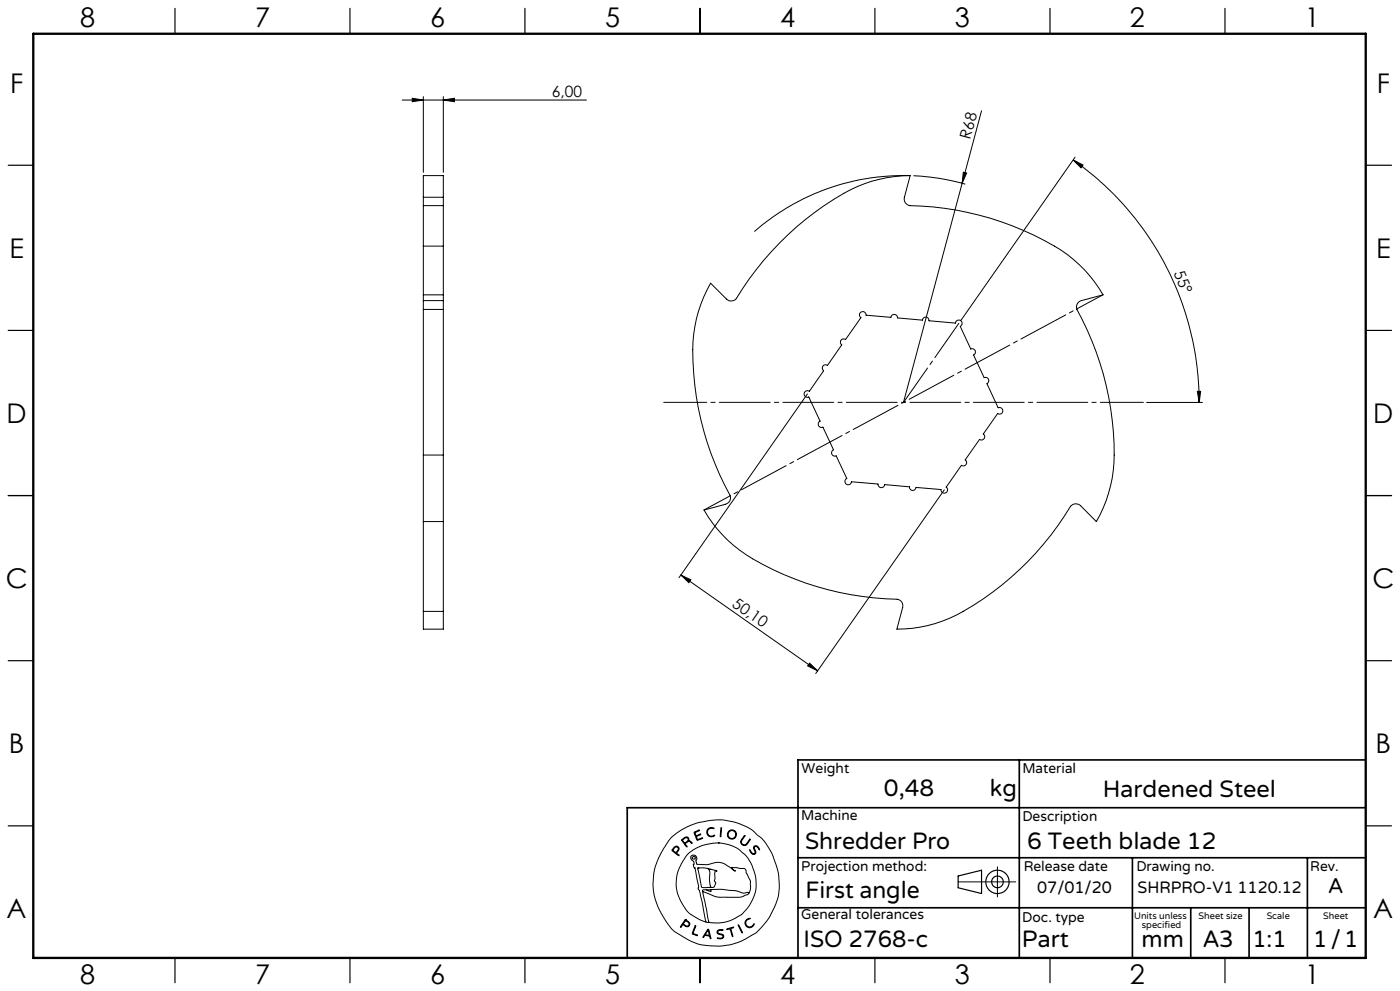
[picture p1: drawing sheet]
<svg xmlns="http://www.w3.org/2000/svg" width="420mm" height="297mm" viewBox="0 0 420 297" stroke-linecap="round" stroke-linejoin="round" font-family="sans-serif">
<g fill="none" stroke="#000" stroke-width=".3">
<path d="M120.6 30h55.3M123.7 29.5l3.3 .5-3.3 .5zM127 29v22.6M133 30l3.3-.5v1zM133 29v22.6M294.5 33.2l-23.5 87.4M127 59.1v2.5M127 59.1v-6.5h6v6.5M127 59.1h6M133 59.1v2.5M273 52.6a68.1 68.1 0 0 0-46.7 16.8M274 52.7l7.3 .7 8.3 1.8"/>
<path d="M289 51.6l1 .3-1.4 3zM321.9 47.9l3 1.6-.6 .8zM321.9 47.9a88.8 88.8 0 0 1 37.9 72.7M322.5 47.1l-34.3 49M127 73.8v14.6M127 61.6v12.2M127 73.8h6M127 61.6h6M133 73.8v14.6M133 61.6v12.2M127 92.7v43.7M127 90.1v2.6"/>
<path d="M127 88.4v1.7M127 92.7h6M127 90.1h6M127 88.4h6M133 92.7v43.7M133 90.1v2.6M133 88.4v1.7M213.2 84.9l4.7 4.7a2.01 2.01 0 0 0 3-.1 88.4 88.4 0 0 1 36.4-33.6 41.2 41.2 0 0 1 15.7-3.3l-1.7 6.5a1.99 1.99 0 0 0 1.6 2.5 87.8 87.8 0 0 1 47.3 14.7 39.4 39.4 0 0 1 10.7 12.1l-6.5 1.7a1.98 1.98 0 0 0-1.3 2.6 88.2 88.2 0 0 1 10.9 48.3 40.1 40.1 0 0 1-5.1 15.3l-4.7-4.8a2.05 2.05 0 0 0-3 .2 88 88 0 0 1-36.4 33.6 39.5 39.5 0 0 1-15.7 3.3l1.7-6.5a1.97 1.97 0 0 0-1.6-2.5 88.2 88.2 0 0 1-47.3-14.7 39.7 39.7 0 0 1-10.7-12l6.5-1.8a2.03 2.03 0 0 0 1.3-2.7 88.2 88.2 0 0 1-10.9-48.2 40 40 0 0 1 5.1-15.3zM258 93.8a1 1 0 0 1 1.2-.4 1 1 0 0 1 .6 1.1l7.5 .6a1.01 1.01 0 0 1 1.1-.9 1.01 1.01 0 0 1 .9 1.1l7.4 .7a.99 .99 0 0 1 1.1-1 .99 .99 0 0 1 .9 1.1l7.9 .7a1.01 1.01 0 0 1 1.6-.7 1.01 1.01 0 0 1-.1 1.7l3.1 6.8a.99 .99 0 0 1 1.4 .5 .99 .99 0 0 1-.5 1.3l3.1 6.8a1.01 1.01 0 0 1 1.4 .5 1.01 1.01 0 0 1-.5 1.3l3.3 7.2a1 1 0 0 1 1.4 1 1 1 0 0 1-1.5 .7l-4.3 6.2a.99 .99 0 0 1 .2 1.3 .99 .99 0 0 1-1.3 .3l-4.3 6.1a.99 .99 0 0 1 .2 1.4 .99 .99 0 0 1-1.4 .2l-4.6 6.6a.99 .99 0 0 1-.1 1.7 .99 .99 0 0 1-1.4-1l-7.5-.6a.99 .99 0 0 1-1.1 .9 .99 .99 0 0 1-.9-1.1l-7.4-.7a1.01 1.01 0 0 1-1.1 1 1.01 1.01 0 0 1-.9-1.1l-8-.7a.99 .99 0 0 1-1.5 .7 .99 .99 0 0 1 .1-1.7l-3.1-6.8a1 1 0 0 1-1.4-.5 1 1 0 0 1 .5-1.3l-3.1-6.8a.99 .99 0 0 1-1.4-.5 .99 .99 0 0 1 .5-1.3l-3.4-7.2a1 1 0 0 1-1.4-1 1 1 0 0 1 1.6-.7l4.3-6.2a1 1 0 0 1-.2-1.4 1 1 0 0 1 1.3-.2l4.3-6.1a1 1 0 0 1-.2-1.4 1 1 0 0 1 1.4-.3l4.6-6.5a1 1 0 0 1-.3-1.4zM242.2 118.1l-38.5 55M359.2 117.3h1l-.4 3.3zM127 136.4v19.9"/>
<path d="M127 136.4h6M133 136.4v19.9M344 120.6h16.8M127 156.3v26.9M127 156.3h6M133 156.3v26.9M283.3 146.8l-38.6 55.1M204.3 172.3l41 28.7M204.3 172.3l3 1.5-.6 .8zM127 183.2v5.4h6v-5.4M127 183.2h6M242.9 198.8l2.4 2.2-3-1.4z"/>
<path d="M201.3 251.1l2.8-2.2 4.5-2.1 4.8-1 3.2-.1 3.7 .7 3.3 1.2 2 1.1 2.8 2.4 1.5 1.8 1.8 3.2 1.8 5.3 .3 3.5-.2 3-.8 2.8-1.7 3.7-1.8 2.5a16.5 16.5 0 0 1-6.7 5l-3.3 1.2-2.9 .4h-3.4l-2.9-.4-3.7-1.5-3.8-2.3-1.1-.9-1.2-1.6-2.3-3.7-1.2-2.8-.6-2.2-.3-3.1 .3-3.5 .9-3.2 2-4zM202 254.1l.7-.5 .6 .1 .4 .6-.1 .6a.64 .64 0 0 0-.3 1.1l.4 .5-1.7-1.2a.52 .52 0 0 1-.4-.5 .52 .52 0 0 1 .4-.6zM202.4 254l.4-.2 .5 .1 .2 .5-.2 .4a.73 .73 0 0 1-.7 .6 .73 .73 0 0 1-.7-.7zM204.5 251.6l1.1-.7h.6l.4 .3 .1 .8 .6 .2 .3 .5-.8-.5-.6 .2a.61 .61 0 0 0-.6 .5 .61 .61 0 0 0 .5 .7l-.1 .3-1.5-2zM204.8 251.7l.8-.6h.6l.2 .6-.5 .6a.52 .52 0 0 1-.6 .3 .52 .52 0 0 1-.4-.5zM208.2 249.4l1.7-.6-1 .5a.57 .57 0 0 0-.2 .9 .57 .57 0 0 0 .9 0l.6-.2-.8 .5a.46 .46 0 0 0-.5 .4 .46 .46 0 0 0 .3 .5l.1 .2 1.5-.5-1.7 .7zM212.3 248.5l.8-.5 1 .2 .1 .2-.9-.2-.7 .3-.3 .5v.7l.1 .4 .6 .4 1.3-.2a.53 .53 0 0 1-.3 .5 .53 .53 0 0 1-.5 0l-.9-.2-.4-.4-.2-1zM215.5 252.6l2.7 .4 3 1.2 2.3 1.9 .9 1.2 1.3 2.2 1.1 3.8-.1 3.5-.8 2.5a11.7 11.7 0 0 1-8.9 7.2l-2.6 .1-1.7-.2M215.5 252.6l-4.1 .6-3.4 1.5-2.1 1.8-2.1 3.5-.5 1.4-.4 2 .1 3 .9 2.9 2 3.4a9.1 9.1 0 0 0 4 2.9l1.9 .8M215.5 252.6h.1M216.3 248.1h.2v.6l-.2 1.9-.2 .2zM223.3 250.5l.1-.1 .1 .2-1.1 1.6 .2 .7 .7 .3a3.3 3.3 0 0 0 1.7-1.7v.2l-1 1.5-.4 .2-.7-.1-.6-.5-.1-.6z"/>
<path d="M224.9 254.7l.7 .9 .5 .3 .4-.3-.4-1.4 .2-.6h.9l.7 1-.1 .1-.9-1-.5 .1-.1 .4 .5 1.4-.6 .5-.9-.5zM299.2 259.8v9M205.6 275.6l-1.4 2-.1 .2h.2a.69 .69 0 0 1 .6-.6 .69 .69 0 0 1 .8 .4l.9 .1 .3-.9-1.3-1.2M205.6 275.6h.1M205.6 275.9l-.3 .5M205.7 275.9l1 .9-.1 .6-.6 .1a.7 .7 0 0 1-.9-.9l.2-.2M205.7 275.9h.1M208.5 277.5l.2-.1v.2l-.5 1.4a.56 .56 0 0 0-.2 .7 .56 .56 0 0 0 .7 .3l.5 .4-1.6-.6zM209.3 260.2l2.3-.1 3.1 .8 .4 .3a.35 .35 0 0 0-.5-.2 .35 .35 0 0 0-.1 .5v1.8l-.2 .7 .4 .8-.4 1-.5 .2h-2.6a.85 .85 0 0 1-.8-.2 .85 .85 0 0 1-.1-.9zM209.4 260.1h.1M210.8 267.2l1.9 9.2M210.8 267.2l3.7 1.5 1.3 .2h6.3l2.1-.8 .4-.3"/>
<path d="M211.8 276.4h.9M211.9 266.7h-1.1v.5M212.1 260.2a2.12 2.12 0 0 1 .8 2.7v1.9l.3 .9-.3 .2M212.3 278.6l.1-.1a4.3 4.3 0 0 1 .9 2.6v.2h-.2a.74 .74 0 0 0-.8-.8l-.2-.1a.82 .82 0 0 0-1.1 .6l-.1-.3zM212.3 278.9l.4 .9a.4 .4 0 0 1-.1 .6 .4 .4 0 0 1-.6-.2l-.4-.1zM212.4 278.9h.1M212.7 276.4h.1M213 260.6h.1M213.3 266.6l3.2-.1 4.2 .4 2.3 .8 1.1-.2a.3 .3 0 0 1 .4-.1 .3 .3 0 0 1 .1 .4M213.3 266.6v.6l-1.4-.5M213.3 266.6l-1.4 .1M215.3 278.9l.6-.3 1 .1v.2h-1.4l-.2 .6 .3 .2 1.4 .5 .1 .5-.2 .4-.6 .3-1.1-.2h1.1l.6-.5-.3-.5-1.4-.5-.1-.4z"/>
<path d="M218 278.4l2.1-.5-.8 .4 .5 2.4-.8-2.3-.8 .2zM221.5 277.2l1.2 2.2v.2zM221.5 277.1h.1M224 275.6l.7-.4 .3 .1-.8 .4-.4 .6v.6l.5 .7 .9 .2 .9-.9a.41 .41 0 0 1 .1 .5 .41 .41 0 0 1-.4 .2l-1 .5-.9-.5-.4-1.1zM224.6 267.8l.5-1.4v-2.3l-1.7-3.8-3.9-.3 .3 .5 .8 .6h-.1l-3.1-2.2-1.7-.5-3.6 .7-3-.1-.3-.9 .3-.8-.3-.7-.6-.3-.7 .1-.3 .4v.4l1 1.1-.1 1.4 .4 .5 1.1 5.4-.2 .8 .4 .4 .3 1.1 1.7 8.5M287.4 264.3h17.3"/>
<circle cx="208.1" cy="257.1" r=".44"/>
<circle cx="219.5" cy="250.1" r="1.17"/>
<circle cx="219.6" cy="250.1" r="1.38"/>
</g>
<g fill="none" stroke="#000" stroke-width=".35">
<path d="M52.5 2.5v7.5M105 2.5v7.5M157.5 2.5v7.5M210 2.5v7.5M262.5 2.5v7.5M315 2.5v7.5M367.5 2.5v7.5M2.5 49.5h7.5M410 49.5h7.5M2.5 99h7.5M410 99h7.5M2.5 148.5h7.5"/>
<path d="M410 148.5h7.5M2.5 198h7.5M410 198h7.5M2.5 247.5h7.5M410 247.5h7.5M287.4 262.5l7.1-1.7v7l-7.1-1.7zM52.5 287v7.5M105 287v7.5M157.5 287v7.5M210 287v7.5M262.5 287v7.5M315 287v7.5"/>
<path d="M367.5 287v7.5"/>
<circle cx="299.2" cy="264.3" r="3.5"/>
<circle cx="299.2" cy="264.3" r="1.75"/>
</g>
<path d="M330.9 88.3l-119.7 64.5" fill="none" stroke="#000" stroke-width=".3" stroke-dasharray="15.2 1.3 1.3 1.3" stroke-dashoffset="6.3"/>
<path d="M199.1 120.6h143.9" fill="none" stroke="#000" stroke-width=".3" stroke-dasharray="15.2 1.3 1.3 1.3" stroke-dashoffset="2.3"/>
<path d="M271.1 120.6l16.6-23.7" fill="none" stroke="#000" stroke-width=".3" stroke-dasharray="15.2 1.3 1.3 1.3" stroke-dashoffset="2.7"/>
<path d="M305.8 227.7v59.2M409.7 227.7h-170.3v59.2M239.4 257.1h170.3M339.7 257.1v29.9M392.2 257.1v29.8M409.7 242.1h-221.5v45M239.4 272.1h170.3M357.2 272.1v14.8M374.7 272.1v14.8" fill="none" stroke="#000" stroke-width=".5"/>
<path d="M10 10.1h399.7v277h-399.7z" fill="none" stroke="#000" stroke-width=".7"/>
<g fill="#000">
<path d="M289 51.6l1 .3-1.4 3z"/>
<path d="M123.7 29.5l3.3 .5-3.3 .5zM133 30l3.3-.5v1z"/>
<path d="M359.2 117.3h1l-.4 3.3zM321.9 47.9l3 1.6-.6 .8z"/>
<path d="M204.3 172.3l3 1.5-.6 .8zM242.9 198.8l2.4 2.2-3-1.4z"/>
</g>
<g font-size="8.1">
<text x="24" y="8">8</text>
<text x="76.5" y="8">7</text>
<text x="129" y="8">6</text>
<text x="181.5" y="8">5</text>
<text x="234" y="8">4</text>
<text x="286.5" y="8">3</text>
<text x="339" y="8">2</text>
<text x="391.5" y="8">1</text>
<text x="3" y="27.7">F</text>
<text x="413" y="27.7">F</text>
<text x="2.8" y="77.2">E</text>
<text x="412.8" y="77.2">E</text>
<text x="2" y="126.7">D</text>
<text x="412" y="126.7">D</text>
<text x="1.7" y="176.2">C</text>
<text x="411.7" y="176.2">C</text>
<text x="2.7" y="225.7">B</text>
<text x="412.7" y="225.7">B</text>
<text x="2" y="275.2">A</text>
<text x="412" y="275.2">A</text>
<text x="24" y="295">8</text>
<text x="76.5" y="295">7</text>
<text x="129" y="295">6</text>
<text x="181.5" y="295">5</text>
<text x="234" y="295">4</text>
<text x="286.5" y="295">3</text>
<text x="339" y="295">2</text>
<text x="391.5" y="295">1</text>
</g>
<g font-size="7.1">
<text x="265.2" y="238.5">0,48</text>
<text x="297" y="238.5">kg</text>
<text x="330.8" y="239">Hardened Steel</text>
<text x="241.5" y="254.4">Shredder Pro</text>
<text x="308.1" y="254.4">6 Teeth blade 12</text>
<text x="241.6" y="269.2">First angle</text>
<text x="241.1" y="283.7">ISO 2768-c</text>
<text x="306.6" y="283.9">Part</text>
<text x="342.5" y="283.9">mm</text>
<text x="360.9" y="283.8">A3</text>
<text x="375.7" y="283.9">1:1</text>
<text x="393.9" y="283.9">1/1</text>
</g>
<text font-size="6.3" x="398.5" y="267.7">A</text>
<g font-size="4.9">
<text x="311.2" y="267.6">07/01/20</text>
<text x="341.3" y="267.6">SHRPRO-V1 1120.12</text>
</g>
<g font-size="4.7">
<text x="165.6" y="28.9">6,00</text>
<text x="291.1" y="41.9" transform="rotate(-75 291.1 41.9)">R68</text>
<text x="352" y="81.7" transform="rotate(67 352 81.7)">55°</text>
<text x="219.4" y="181.6" transform="rotate(35 219.4 181.6)">50,10</text>
</g>
<g font-size="4.2">
<text x="240.5" y="231.7">Weight</text>
<text x="306.7" y="231.7">Material</text>
<text x="240.4" y="245.9">Machine</text>
<text x="306.7" y="246.1">Description</text>
<text x="240.4" y="261.1">Projection method:</text>
<text x="307.1" y="261">Release date</text>
<text x="340.9" y="261">Drawing no.</text>
<text x="393.1" y="261">Rev.</text>
<text x="240.4" y="275.6">General tolerances</text>
<text x="306.7" y="276.2">Doc. type</text>
</g>
<g font-size="2.8">
<text x="340.2" y="275.3">Units unless</text>
<text x="359.6" y="275.3">Sheet size</text>
<text x="380" y="275.3">Scale</text>
<text x="396.9" y="275.3">Sheet</text>
<text x="342.6" y="278.2">specified</text>
</g>
</svg>
